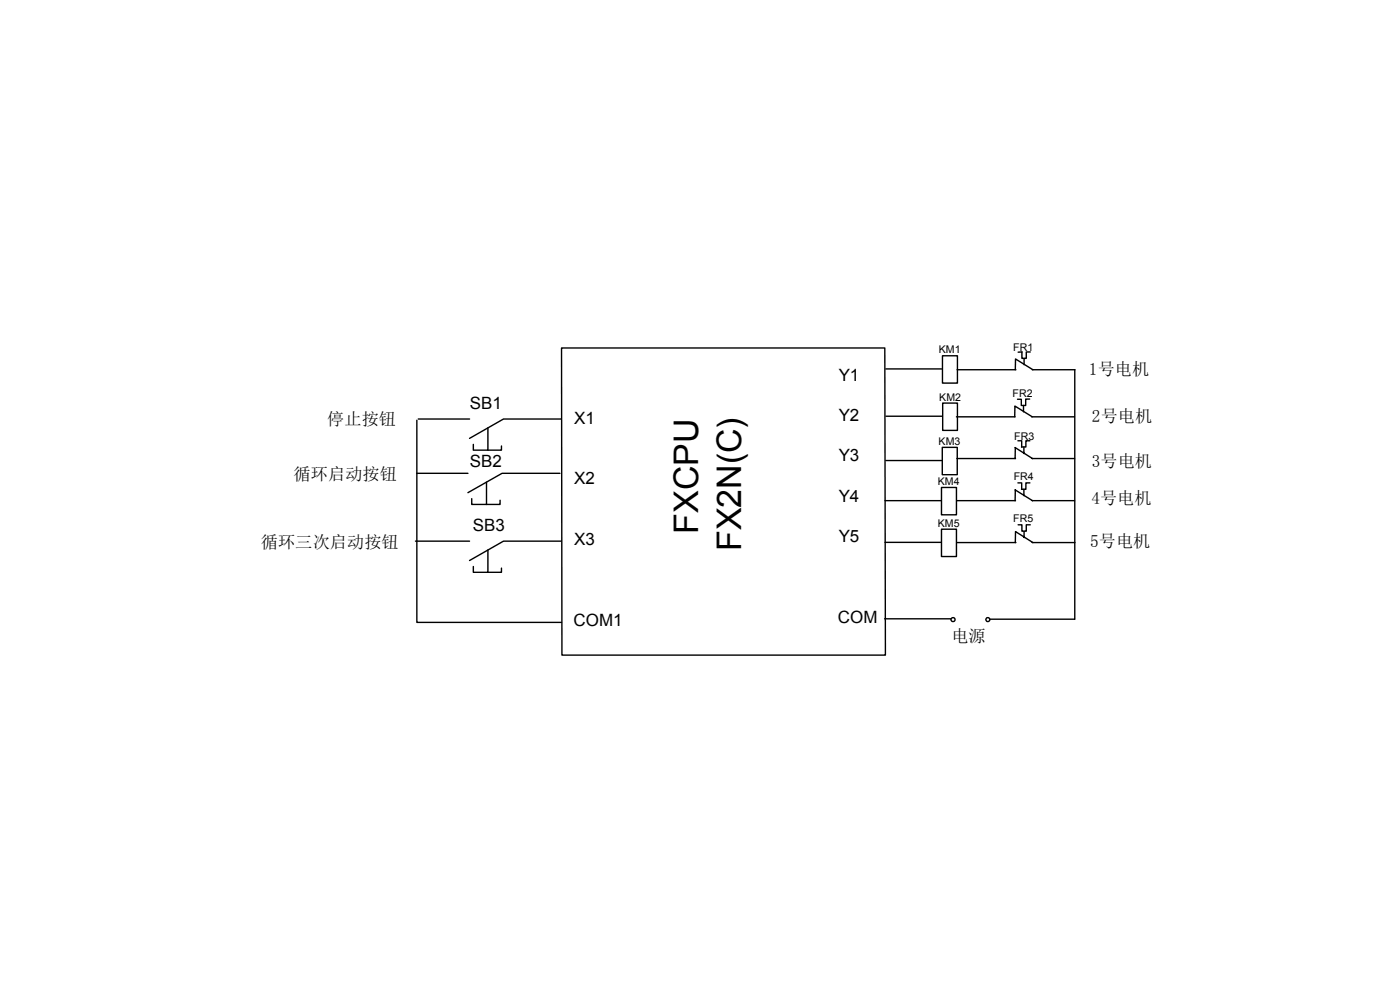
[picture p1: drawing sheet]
<svg xmlns="http://www.w3.org/2000/svg" width="297mm" height="210mm" viewBox="0 0 297 210" stroke-linecap="round" stroke-linejoin="round" font-family="sans-serif">
<g fill="none" stroke="#000" stroke-width=".3">
<path d="M119.1 73.8h68.6l.1 65.2h-68.6zM187.9 78.3h11.9M199.9 75.5h3.2v5.8h-3.2zM203 78.4h12.5M215.4 78.4v-2.3l3.7 2.3M217.3 76v1.4M218.6 74.7h-.9v1.3h-.9v-1.3h-.8M219 78.4h9M228 78.4v52.9M88.4 89.1v42.9h30.7M88.7 88.9h10.9M103.5 90.7v4.8h-3.1v-1.2"/>
<path d="M106.4 94.6v.9h-2.9M119.1 88.9h-12.3l-7.2 4.1M187.9 97.7h11.9M188 88.3h11.8M199.9 94.9h3.2v5.8h-3.2zM200 85.5h3.1v5.8h-3.1zM202.9 88.4h12.4M203 97.3h12.4M215.3 88.4v-2.3l3.7 2.3M215.3 94.9l3.7 2.4M215.4 94.9l-.1 2.4M215.9 93.5h.8v1.4"/>
<path d="M217.1 86v1.4M217.2 94.8v1.4M218.4 84.7h-.8v1.3h-.9v-1.3h-.8M218.5 93.5h-.9v1.3h-.9M218.9 88.4h9M218.9 97.3h9.1M88.1 114.8h11.5M88.4 100.4h10.9M103.2 102.3v4.7h-3.1v-1.2M103.5 116.7v4.7h-3.1v-1.2M106.1 106.1v.9h-2.9M118.8 100.4h-12.3l-7.2 4.1"/>
<path d="M119.1 114.8h-12.3l-7.2 4.1M187.7 106.2h11.9M187.7 115h11.9M199.7 103.4h3.2v5.8h-3.2zM199.7 112.3h3.2v5.8h-3.2zM203 106.2h12.4M203 115.1h12.5M215.3 103.9l3.7 2.3M215.4 103.9l-.1 2.3M215.4 112.8l3.7 2.3M215.4 112.8v2.3M215.9 102.4h.8v1.4"/>
<path d="M216 111.3h.8v1.4h.9v-1.4h.9M217.2 103.8v1.3M217.3 112.7v1.3M218.5 102.4h-.9v1.4h-.9M218.9 106.2h9.1M219 115.1h9M106.4 120.5v.9h-2.9M187.7 131.3h14M210.1 131.3h17.9"/>
<circle cx="202.2" cy="131.4" r=".43"/>
<circle cx="209.6" cy="131.4" r=".45"/>
</g>
<g font-size="7.2">
<text x="148.1" y="113.2" transform="rotate(-90 148.1 113.2)">FXCPU</text>
<text x="157.2" y="116.9" transform="rotate(-90 157.2 116.9)">FX2N(C)</text>
</g>
<g font-size="3.6">
<text x="177.9" y="80.7">Y1</text>
<text x="231" y="79.6">1号电机</text>
<text x="99.7" y="86.7">SB1</text>
<text x="121.8" y="89.9">X1</text>
<text x="177.9" y="89.3">Y2</text>
<text x="231.6" y="89.5">2号电机</text>
<text x="69.4" y="90.2">停止按钮</text>
<text x="62.3" y="101.9">循环启动按钮</text>
<text x="99.7" y="99.1">SB2</text>
<text x="177.9" y="97.9">Y3</text>
<text x="231.6" y="99.1">3号电机</text>
<text x="121.8" y="102.8">X2</text>
<text x="177.9" y="106.5">Y4</text>
<text x="231.5" y="106.9">4号电机</text>
<text x="100.3" y="112.6">SB3</text>
<text x="55.3" y="116.1">循环三次启动按钮</text>
<text x="121.8" y="115.6">X3</text>
<text x="177.9" y="115">Y5</text>
<text x="231.3" y="116.1">5号电机</text>
<text x="121.7" y="132.8">COM1</text>
<text x="177.8" y="132.2">COM</text>
<text x="201.8" y="136.3">电源</text>
</g>
<g font-size="2.2">
<text x="199.1" y="75">KM1</text>
<text x="214.9" y="74.4">FR1</text>
<text x="199.3" y="85.1">KM2</text>
<text x="214.8" y="84.2">FR2</text>
<text x="199.1" y="94.4">KM3</text>
<text x="215.2" y="93.2">FR3</text>
<text x="215.1" y="101.9">FR4</text>
<text x="198.9" y="102.9">KM4</text>
<text x="198.9" y="111.7">KM5</text>
<text x="214.9" y="110.8">FR5</text>
</g>
</svg>
